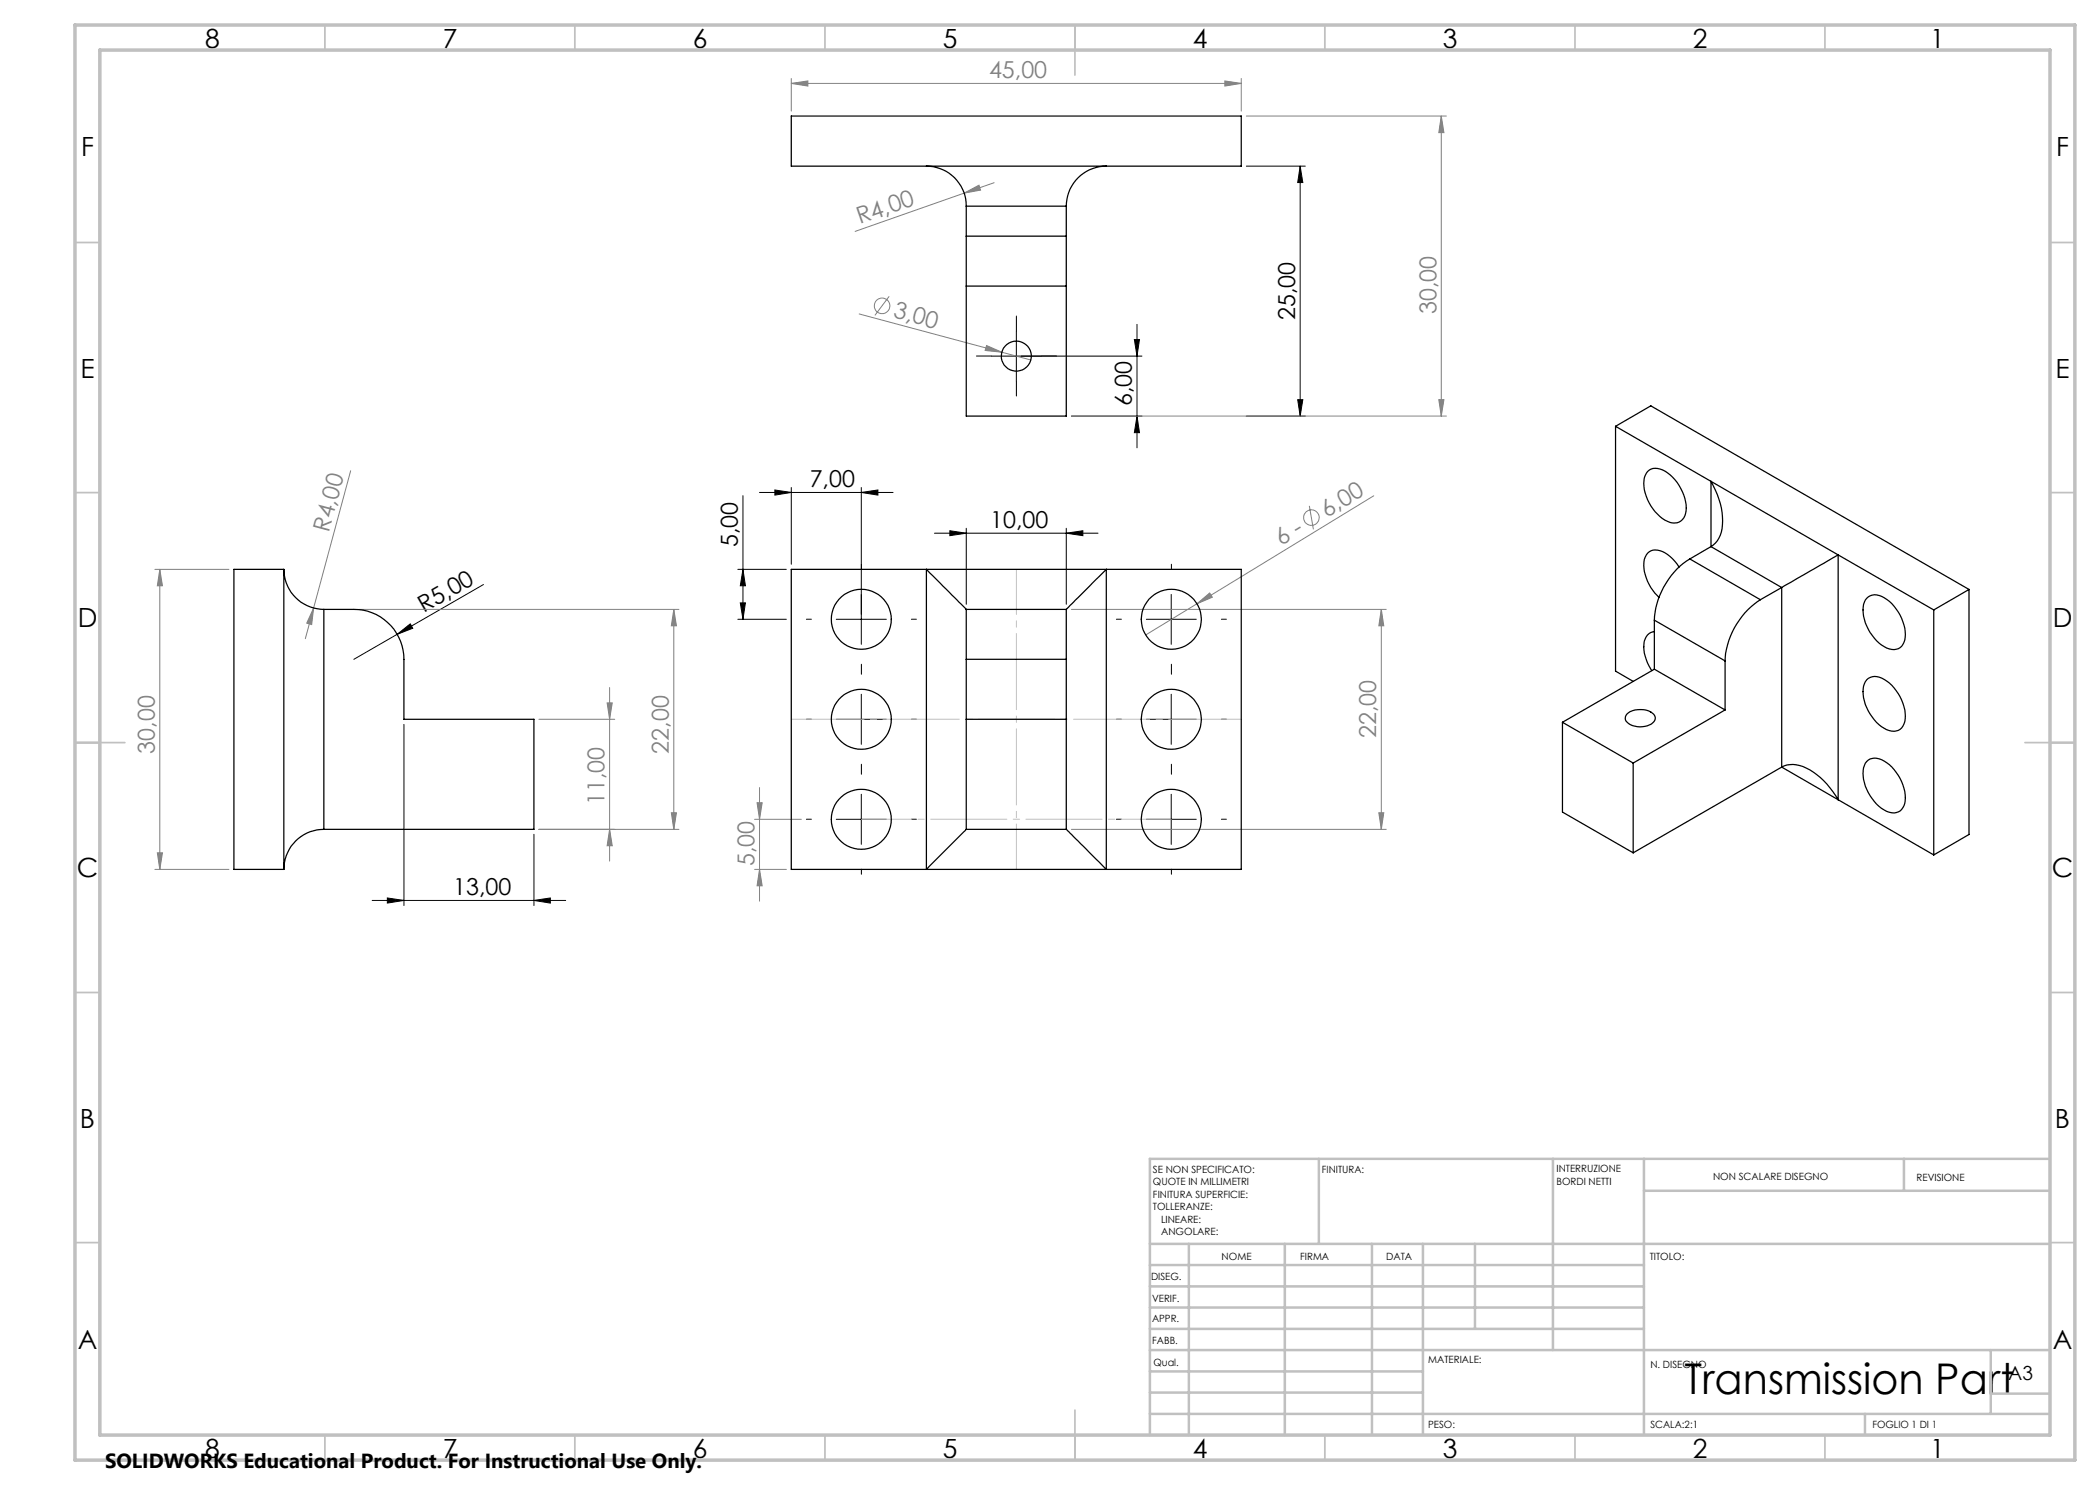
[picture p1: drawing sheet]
<svg xmlns="http://www.w3.org/2000/svg" width="420mm" height="297mm" viewBox="0 0 420 297" stroke-linecap="round" stroke-linejoin="round" font-family="sans-serif">
<g fill="none" stroke="#808080" stroke-width=".2">
<path d="M158.3 16.7l3.3-.5v1zM158.3 15.7v6.5M158.3 16.7h89.9M245 16.2l3.2 .5-3.2 .5zM248.2 15.7v6.5M192.8 38.6l3-1.6 .3 1zM192.8 38.6l-21.8 7.7M198.8 36.5l-6 2.1M249.3 23.2h40M288.3 23.2l.5 3.3h-1zM288.3 23.2v60M177.8 59.3l-2.8 3.8"/>
<path d="M171.8 62.8l28.6 7.6M197.3 69.1l3.1 1.3-3.4-.3zM200.4 70.4l5.8 1.6M287.8 79.9h1l-.5 3.3zM70.1 94.2l-9 33.5M214.3 83.2h75M274.7 99.2l-35.3 21.6M31 113.9h14.8M32 113.9l.5 3.3h-1zM32 113.9v60M261.9 101.2l.8 4.7M62.7 121.6l-.4 3.3-1-.3z"/>
<path d="M71.8 121.9h64M121.9 137.5v34.7M134.8 121.9l.5 3.3h-1zM134.8 121.9v44M214.3 121.9h62.9M239.4 120.8l2.5-2.2 .6 .8zM239.4 120.8l-10.3 6.2M276.3 121.9l.5 3.3h-1zM276.3 121.9v44M107.8 143.9h15.1M121.4 140.6h1l-.5 3.3zM151.9 157.5v22.7"/>
<path d="M31 173.9h14.8M31.5 170.6h1l-.5 3.3zM107.8 165.9h28M121.9 165.9l.5 3.3h-1zM134.3 162.6h1l-.5 3.3zM150.9 163.9h9.4M150.9 173.9h6.4M151.4 160.5h1l-.5 3.4zM151.9 173.9l.5 3.3h-1zM214.3 165.9h62.9M275.8 162.6h1l-.5 3.3z"/>
<circle cx="176.4" cy="61.2" r="1.56"/>
<circle cx="262.3" cy="103.5" r="1.55"/>
</g>
<g fill="none" stroke="#000" stroke-width=".2">
<path d="M249.3 33.2h11.8M260 33.2l.6 3.3h-1.1zM260 33.2v50M203.3 66.2v10M226.9 67.9h1l-.5 3.3zM227.4 64.9v24.7M228.4 71.2h-30.1M259.5 79.9h1.1l-.6 3.3zM148.6 99.1v24.8M151.9 98.5h26.7M155 98l3.3 .5-3.3 .5zM158.3 97.5v15.4"/>
<path d="M172.3 98.5l3.3-.5v1zM172.3 97.5v31.4M214.3 83.2h14.1M227.4 83.2l.5 3.3h-1zM249.3 83.2h11.8M96.7 116.9l-17.3 10M147.6 113.9h9.7M148.6 113.9l.5 3.3h-1zM186.9 106.6h32.7M190 106.1l3.3 .5-3.3 .5zM193.3 105.7v15.2M213.3 106.6l3.3-.5v1z"/>
<path d="M213.3 105.7v15.2M234.2 118.9v10M79.4 126.9l2.7-2.1 .4 .9zM79.4 126.9l-8.6 5M147.6 123.9h9.7M148.1 120.6h1l-.5 3.3zM167.3 123.9h10M172.3 138.8v10.1M229.3 123.9h10M234.2 138.8v10.1M80.8 144.9v36.2M167.3 143.9h10"/>
<path d="M172.3 158.9v10M229.3 143.9h10M234.2 158.9v10M77.5 179.6l3.3 .5-3.3 .5zM106.8 166.9v14.2M167.3 163.9h10M229.3 163.9h10M74.4 180.1h38.7M106.8 180.1l3.3-.5v1z"/>
</g>
<g fill="none" stroke="#000" stroke-width=".2" stroke-dasharray="15.2 1.3 1.3 1.3">
<path d="M198.3 71.2h-3M203.3 66.2v-3M203.3 76.2v3M208.3 71.2h3M172.3 113.8v-1M234.3 113.8v-1M162.3 123.8h-1M172.3 133.8v1M172.3 133.8v-1M182.3 123.8h1M224.3 123.8h-1M234.3 133.8v1"/>
<path d="M234.3 133.8v-1M244.3 123.8h1M162.3 143.8h-1M172.3 153.8v-1M172.3 153.8v1M182.3 143.8h1M224.3 143.8h-1M234.3 153.8v-1M234.3 153.8v1M244.3 143.8h1M162.3 163.8h-1M172.3 173.8v1"/>
<path d="M182.3 163.8h1M224.3 163.8h-1M234.3 173.8v1M244.3 163.8h1"/>
</g>
<path d="M158.3 143.8h90" fill="none" stroke="#c0c0c0" stroke-width=".2" stroke-dasharray="15.2 1.3 1.3 1.3" stroke-dashoffset=".7"/>
<path d="M172.3 163.8h62" fill="none" stroke="#c0c0c0" stroke-width=".2" stroke-dasharray="15.2 1.3 1.3 1.3" stroke-dashoffset="5.2"/>
<path d="M203.3 113.8v60" fill="none" stroke="#c0c0c0" stroke-width=".2" stroke-dasharray="15.2 1.3 1.3 1.3" stroke-dashoffset="6.2"/>
<g fill="none" stroke="#c0c0c0" stroke-width=".35">
<path d="M65 5v5M115 5v5M165 5v5M215 5v10M265 5v5M315 5v5M365 5v5M15 48.5h5M410 48.5h5M15 98.5h5M410 98.5h5M15 148.5h10"/>
<path d="M405 148.5h10M15 198.5h5M410 198.5h5M15 248.5h5M410 248.5h5M65 287v5M115 287v5M165 287v5M215 282v10M265 287v5M315 287v5M365 287v5"/>
</g>
<g fill="none" stroke="#c0c0c0" stroke-width=".5">
<path d="M263.8 231.8v17M310.6 231.8v38.2M328.8 231.8v55.2M328.8 238.2h81.2M380.8 231.8v6.4M410 231.8h-180v55.2M230 248.8h180M230 257.3h98.8M230 253h98.8M237.8 248.8v38.2M257 248.8v38.2M274.4 248.8v38.2"/>
<path d="M284.6 248.8v38.2M295 248.8v17M230 265.8h98.8M230 261.5h98.8M230 278.5h54.6M230 274.3h54.6M230 270h180M398.1 270v12.8M398.1 278.7h11.9M230 282.8h180M373 282.8v4.2"/>
</g>
<path d="M15 5h400v287h-400zM20 10h390v277h-390z" fill="none" stroke="#c0c0c0" stroke-width=".7"/>
<g fill="#000">
<path d="M79.4 126.9l2.7-2.1 .4 .9z"/>
<path d="M260 33.2l.6 3.3h-1.1zM259.5 79.9h1.1l-.6 3.3zM226.9 67.9h1l-.5 3.3zM227.4 83.2l.5 3.3h-1z"/>
<path d="M172.3 98.5l3.3-.5v1zM155 98l3.3 .5-3.3 .5z"/>
<path d="M190 106.1l3.3 .5-3.3 .5zM213.3 106.6l3.3-.5v1zM77.5 179.6l3.3 .5-3.3 .5zM106.8 180.1l3.3-.5v1z"/>
<path d="M148.1 120.6h1l-.5 3.3zM148.6 113.9l.5 3.3h-1z"/>
</g>
<g fill="#808080">
<path d="M197.3 69.1l3.1 1.3-3.4-.3z"/>
<path d="M192.8 38.6l3-1.6 .3 1z"/>
<path d="M239.4 120.8l2.5-2.2 .6 .8z"/>
<path d="M62.7 121.6l-.4 3.3-1-.3z"/>
<path d="M245 16.2l3.2 .5-3.2 .5zM158.3 16.7l3.3-.5v1z"/>
<path d="M276.3 121.9l.5 3.3h-1zM275.8 162.6h1l-.5 3.3zM151.4 160.5h1l-.5 3.4zM151.9 173.9l.5 3.3h-1zM32 113.9l.5 3.3h-1zM31.5 170.6h1l-.5 3.3zM134.8 121.9l.5 3.3h-1zM134.3 162.6h1l-.5 3.3zM121.4 140.6h1l-.5 3.3zM121.9 165.9l.5 3.3h-1zM288.3 23.2l.5 3.3h-1zM287.8 79.9h1l-.5 3.3z"/>
</g>
<g fill="none" stroke="#000" stroke-width=".25">
<path d="M158.3 23.2h89.9v10h-89.9zM185.3 33.2a7.9 7.9 0 0 1 8 8M221.3 33.2a8 8 0 0 0-8 8M193.3 47.2v10M193.3 41.2v6M193.3 57.2v26h20v-26M193.3 41.2h20M193.3 47.2h20M193.3 57.2h20M213.3 47.2v10M213.3 41.2v6M323.1 85.3v48.9l3.5 2.1"/>
<path d="M323.1 85.3l63.7 36.7M323.1 85.3l7.1-4.1 63.6 36.7M329.5 94.3a2.73 2.73 0 0 1 3.5-.1 9.3 9.3 0 0 1 4.2 8 2.44 2.44 0 0 1-3.7 2.1 8.8 8.8 0 0 1-4.6-8.7zM342.2 96.3a13.7 13.7 0 0 1 1.9 10.7 4.4 4.4 0 0 1-1.9 2.3zM56.8 113.9a8.1 8.1 0 0 0 8 8M56.8 113.9h-10v60h10M56.8 113.9v60M158.3 113.9h89.9v60h-89.9zM335.8 113.4a6.4 6.4 0 0 0-4.8-3.4 2.51 2.51 0 0 0-2.2 3 9.4 9.4 0 0 0 3 6.5M338 111.8a15.7 15.7 0 0 0-7.1 12.2M338 111.8l14.1 8.1M342.2 109.3l14.1 8.2"/>
<path d="M342.2 109.3l-4.2 2.5M352.1 119.9a15.7 15.7 0 0 0-7.1 12.3M356.3 117.5l11.3-6.5v48.9a14.2 14.2 0 0 0-7.7-6.8 4.8 4.8 0 0 0-3.6 .3M356.3 117.5v35.9M356.3 117.5l-4.2 2.4M373.3 119.7a2.62 2.62 0 0 1 3.5-.1 8.9 8.9 0 0 1 4.2 8.4 2.37 2.37 0 0 1-3.7 1.6 8.9 8.9 0 0 1-4.6-8.7zM393.8 117.9v49l-7 4.1M393.8 117.9l-7 4.1M64.8 121.9h6a10 10 0 0 1 10 10v12h26v22h-42M64.8 121.9v44M193.3 121.9v10M193.3 121.9l-8-8v60l8-8"/>
<path d="M193.3 131.9v34M193.3 131.9h20M193.3 121.9h20M213.3 121.9v10M213.3 121.9l8-8v60l-8-8M213.3 131.9v34M330.9 126.3a2.54 2.54 0 0 0-2.1 3.1 9.2 9.2 0 0 0 1.6 4.7M330.9 133.8l14.1 8.2M330.9 133.8l-18.4 10.7M330.9 124l14.1 8.2M330.9 124v9.8M345 132.2v9.8"/>
<path d="M373.3 136a2.68 2.68 0 0 1 3.5-.1 8.9 8.9 0 0 1 4.2 8.4 2.37 2.37 0 0 1-3.7 1.6 8.9 8.9 0 0 1-4.6-8.7zM386.8 122v49M193.3 143.9h20M312.5 144.5l14.1 8.1M312.5 144.5v17.9l14.1 8.2M325.4 142.8a4.4 4.4 0 0 1 5.4 .1 1.33 1.33 0 0 1-.9 2.1 4.2 4.2 0 0 1-4.7-.8 1.15 1.15 0 0 1 .2-1.4zM326.6 152.6v18M345 142l-18.4 10.6M356.3 153.4l-29.7 17.2M356.3 153.4l30.5 17.6M373.3 152.3a2.68 2.68 0 0 1 3.5-.1 8.9 8.9 0 0 1 4.2 8.5 2.41 2.41 0 0 1-3.7 1.6 8.9 8.9 0 0 1-4.6-8.7zM64.8 165.9a8 8 0 0 0-8 8"/>
<path d="M193.3 165.9h20"/>
<circle cx="203.3" cy="71.2" r="3"/>
<circle cx="172.3" cy="123.9" r="6"/>
<circle cx="234.3" cy="123.9" r="6"/>
<circle cx="172.3" cy="143.9" r="6"/>
<circle cx="234.3" cy="143.9" r="6"/>
<circle cx="172.3" cy="163.9" r="6"/>
<circle cx="234.3" cy="163.8" r="6"/>
</g>
<text font-size="8.5" x="336.9" y="278.7">Transmission Part</text>
<g font-size="5.3">
<text x="41" y="9.5">8</text>
<text x="88.5" y="9.5">7</text>
<text x="138.5" y="9.5">6</text>
<text x="188.5" y="9.5">5</text>
<text x="238.5" y="9.5">4</text>
<text x="288.5" y="9.5">3</text>
<text x="338.5" y="9.5">2</text>
<text x="386" y="9.5">1</text>
<text x="16.2" y="31.3">F</text>
<text x="411.2" y="31.3">F</text>
<text x="16.1" y="75.5">E</text>
<text x="411.1" y="75.5">E</text>
<text x="15.5" y="125.5">D</text>
<text x="410.5" y="125.5">D</text>
<text x="15.4" y="175.5">C</text>
<text x="410.4" y="175.5">C</text>
<text x="16" y="225.5">B</text>
<text x="411" y="225.5">B</text>
<text x="15.5" y="269.8">A</text>
<text x="410.5" y="269.8">A</text>
<text x="41" y="291.5">8</text>
<text x="88.5" y="291.5">7</text>
<text x="138.5" y="291.5">6</text>
<text x="188.5" y="291.5">5</text>
<text x="238.5" y="291.5">4</text>
<text x="288.5" y="291.5">3</text>
<text x="338.5" y="291.5">2</text>
<text x="386" y="291.5">1</text>
</g>
<g font-size="4.7" fill="#808080">
<text x="197.8" y="15.7">45,00</text>
<text x="171.9" y="44.9" transform="rotate(-19 171.9 44.9)">R4,00</text>
<text x="178.5" y="63.5" transform="rotate(15 178.5 63.5)">3,00</text>
<text x="287.3" y="62.8" transform="rotate(-90 287.3 62.8)">30,00</text>
<text x="65.7" y="106.6" transform="rotate(-75 65.7 106.6)">R4,00</text>
<text x="265.4" y="103.6" transform="rotate(-31 265.4 103.6)">6,00</text>
<text x="256.2" y="109.2" transform="rotate(-31 256.2 109.2)">6 -</text>
<text x="275.3" y="147.6" transform="rotate(-90 275.3 147.6)">22,00</text>
<text x="31" y="150.7" transform="rotate(-90 31 150.7)">30,00</text>
<text x="133.8" y="150.7" transform="rotate(-90 133.8 150.7)">22,00</text>
<text x="120.9" y="161" transform="rotate(-90 120.9 161)">11,00</text>
<text x="150.9" y="173.2" transform="rotate(-90 150.9 173.2)">5,00</text>
</g>
<g font-size="4.7">
<text x="259" y="64" transform="rotate(-90 259 64)">25,00</text>
<text x="226.4" y="81.3" transform="rotate(-90 226.4 81.3)">6,00</text>
<text x="161.9" y="97.5">7,00</text>
<text x="198.1" y="105.6">10,00</text>
<text x="147.6" y="109.5" transform="rotate(-90 147.6 109.5)">5,00</text>
<text x="84.8" y="122.6" transform="rotate(-30 84.8 122.6)">R5,00</text>
<text x="90.7" y="179.1">13,00</text>
</g>
<text font-size="4.1" x="21" y="293.7">SOLIDWORKS Educational Product. For Instructional Use Only.</text>
<text font-size="3.9" x="401.6" y="276">A3</text>
<g font-size="2">
<text x="230.6" y="234.6">SE NON SPECIFICATO:</text>
<text x="230.6" y="237.1">QUOTE IN MILLIMETRI</text>
<text x="230.6" y="239.6">FINITURA SUPERFICIE:</text>
<text x="264.4" y="234.6">FINITURA:</text>
<text x="311.3" y="234.5">INTERRUZIONE</text>
<text x="311.3" y="237">BORDI NETTI</text>
<text x="342.6" y="236">NON SCALARE DISEGNO</text>
<text x="383.3" y="236.2">REVISIONE</text>
<text x="230.6" y="242.1">TOLLERANZE:</text>
<text x="232.2" y="244.6">LINEARE:</text>
<text x="232.2" y="247.1">ANGOLARE:</text>
<text x="244.3" y="252">NOME</text>
<text x="260" y="251.9">FIRMA</text>
<text x="277.2" y="251.9">DATA</text>
<text x="330" y="251.9">TITOLO:</text>
<text x="230.2" y="256.1">DISEG.</text>
<text x="230.4" y="260.3">VERIF.</text>
<text x="230.4" y="264.4">APPR.</text>
<text x="230.5" y="268.8">FABB.</text>
<text x="230.7" y="273.1">Qual.</text>
<text x="285.7" y="272.5">MATERIALE:</text>
<text x="330.1" y="273.6">N. DISEGNO</text>
<text x="285.6" y="285.5">PESO:</text>
<text x="330.1" y="285.6">SCALA:2:1</text>
<text x="374.5" y="285.6">FOGLIO 1 DI 1</text>
</g>
</svg>
